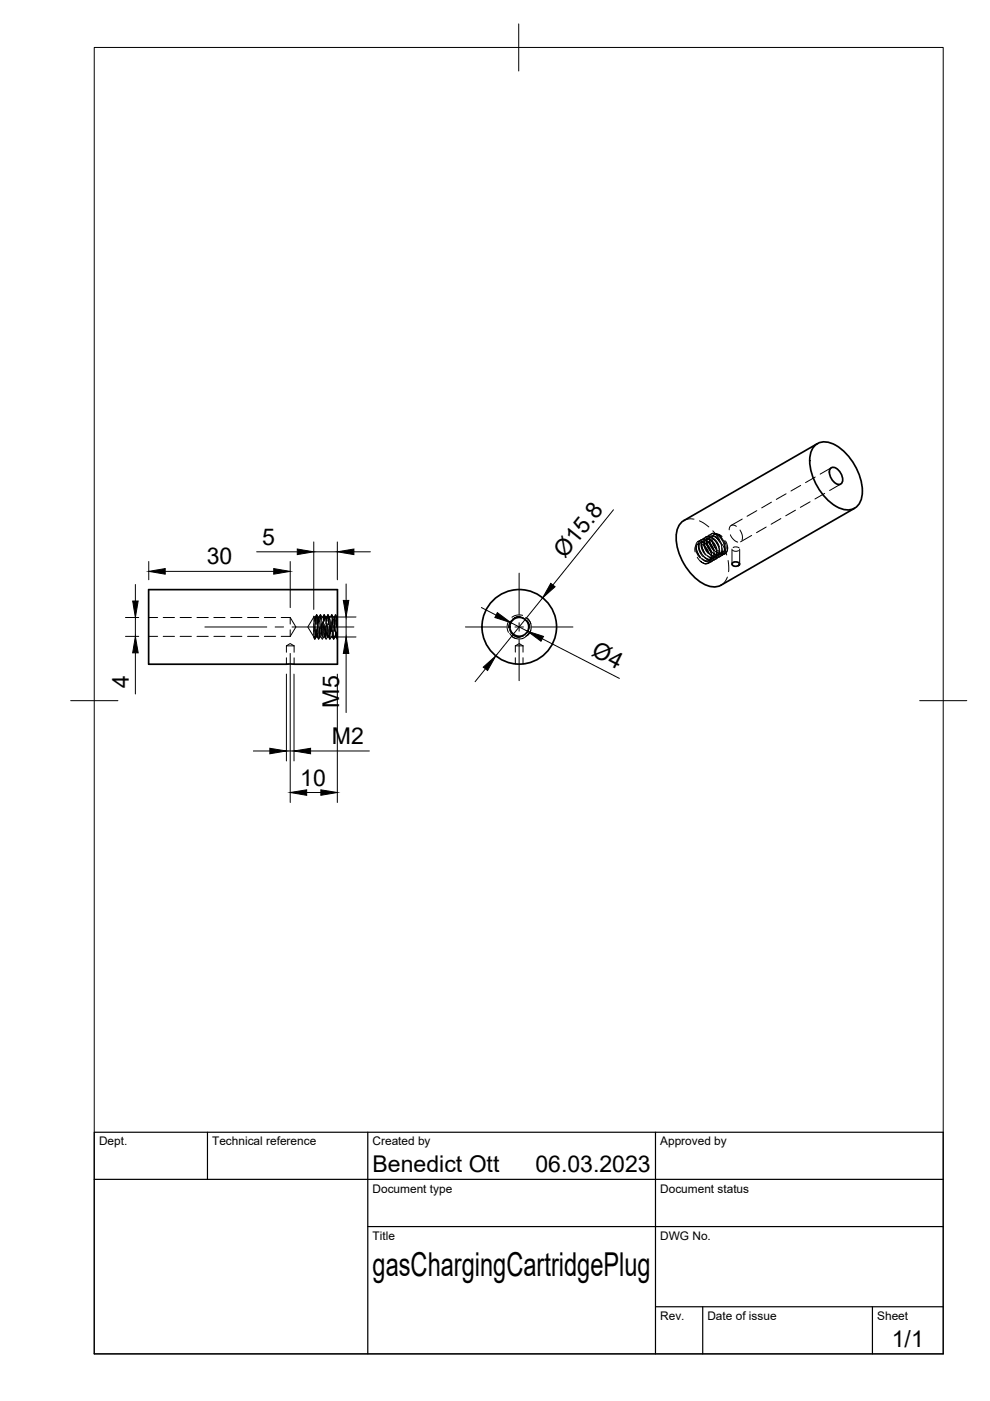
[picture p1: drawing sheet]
<svg xmlns="http://www.w3.org/2000/svg" width="210mm" height="297mm" viewBox="0 0 210 297" stroke-linecap="round" stroke-linejoin="round" font-family="sans-serif">
<!-- layer: Hidden -->
<g fill="none" stroke="#000" stroke-width=".21">
<path d="M176.3 99.2l-2.4 1.3M147.2 110.1l-.3-.1a2.95 2.95 0 0 0-1.9 .4M147.5 116.1l.2 1.2 .7 1M147.6 115.9l.2 1.1 .7 1.1M147.8 117.1l.6 1 .9 .8M147.8 118.1l.7 .9M147.9 114.9l.4-.2 .7 .1 1 .8M148 115.4l-.3 .3v.6l.4 1.3M148 115.3l-.1 .1M148 114.8h.1M148.1 115.8l.1 1 .8 1.2M148.3 110.4l2 1.3"/>
<path d="M148.4 114.6l-.3 1 .3 1.3M148.5 115l-.2 .4-.1 .6 .5 1.3M148.5 116.9l.6 1 1 .8M148.6 114.5h-.1M148.6 115l-.2 .1M148.6 115.6l.2 .8 .8 1.3M148.7 115.6l.4 1.2 .7 .9M148.7 115l.9 .4 .9 1.1M148.8 114.5l.3-.3 .5-.1 .5 .1 .8 .6M148.8 114.5l-.1 .9 .5 1.4M149 114.8l-.2 .2v.7l.5 1.3M149.1 115.5l.5 .5 .5 .8"/>
<path d="M149.1 114.9l-.6-.2-.5 .1-.4 .5-.1 .6M149.1 117.9l1.1 .9 1 .1M149.2 114.1l-.1 .1M149.2 114.6l-.2 .1M149.2 115.3l.3 1 .7 1.1M149.2 114.7l.7 .1 .4 .3 .7 1M149.4 115.5l.4 1.1 .8 .9M149.4 119.5l-.9-.5 .7 .4 .6 .1M149.5 114.5l-.7-.1-.4 .3-.2 .4v.7M149.5 114.5l.8 .6 .8 1.1M149.6 114.5l-.2 .8 .5 1.4M149.6 115.1l.9 1 .4 1"/>
<path d="M149.7 113.8h.1M149.7 114.3l-.1 .1M149.8 116.6l.8 1 .9 .6M149.8 115l.3 1.1 .7 1M149.8 114.3l.8 .3 .9 1.1 .5 1.3-.1 1M149.8 114.2l.1 1.1 .5 1.1M149.8 114.1l.9 .5 .9 1M149.9 117.7l1 .7 .4 .1 .7-.1M150 115.7l.6 1.1 .3 1.1M150.1 116.8a2.11 2.11 0 0 0-2.1-1.5l-.4 .3-.2 .4v1M150.1 116.8l.2 .5M150.1 114.2l-.2 .5 .1 .6 .5 1.1"/>
<path d="M150.1 114.8l.7 .6 .6 1.3M150.2 113.7l-.5 .1-.4 .4v1.3M150.3 114l-.2 .1M150.3 114h.4l.5 .3 .9 1.1M150.3 113.5h-.1M150.3 119.4h.1M150.3 114.7l.3 1 .8 1.1M150.4 115.2l.7 1 .3 1M150.4 114.1l.1 .9 .7 1.3M150.4 118.8l-.1 .1M150.5 116.5l.8 .8 1.1 .6M150.5 115.2l.6 1.1 .8 .8"/>
<path d="M150.5 118.5v.4l-.4 .5-.7 .1M150.6 116.6l.3 1.4-.2 .9M150.6 113.4l-.5 .3-.2 .5 .1 1.2M150.6 113.4l1 .4 .9 1M150.6 119l-.4 .5h-.8M150.6 114.4l.8 .7 .6 1.2M150.6 113.9l-.1 1 .6 1.2M150.8 117.6l-.1 .8-.3 .4-.5 .2-.5-.1M150.8 113.7h.5l.5 .3 .8 1M150.9 118.2l-.3 .5-.5 .2-.6-.1-.6-.3M150.9 113.7l-.2 .1M150.9 113.1l-.1 .1"/>
<path d="M150.9 119.1h-.1M150.9 114.4l.6 1.6M151 113.1l.9 .1 1.1 1M151 118.5l-.2 .1M151.1 112.6l1.5 1.8M151.2 114.1l.7 .6 .6 1.3M151.2 117.3l1.2 .6h.4l.5-.3M151.3 114.3l.7 .9 .5 1.1M151.3 114.2l-.7-.4-.6-.1-.4 .2-.3 .4M151.3 113.4h.5l.5 .2 .9 1M151.3 117.2v.6l-.2 .5-.4 .3h-.7M151.4 118.4l-.4 .6-.4 .2h-.6l-.6-.3"/>
<path d="M151.4 117.4v.6l-.2 .6-.3 .5-.5 .1M151.4 117.9l-.2 .4-.5 .3h-.4l-.8-.4M151.4 113.4h-.1M151.4 118.7v.1M151.5 116l1.1 1M151.5 116l.3 .4M151.5 113.3a1.67 1.67 0 0 0-.2 2.3l.2 .4M151.6 118.2h-.2M151.7 113.8l.8 .9 .5 1M151.7 113.7l.9 .9 .5 1M151.9 116.9v.6l-.3 .6-.4 .2h-.6M152 116.7v.9l-.1 .7-.6 .5"/>
<path d="M152 115.1l.4 .9 .2 1.4M152 117.5l-.4 .6-.4 .2-.6-.1-.5-.3M152.1 113.4l-.6-.3h-.5l-.4 .3-.2 .6M152.1 117.8l-.1 .1M152.2 113.4l.9 .7 .5 1.1M152.5 116.5l-.1 .7-.2 .6-.5 .2h-.5M152.5 117.5l-.2 .6-.4 .4-.6 .1-.6-.2M152.6 118.1h-.1M152.6 117.1l-.2 .5-.4 .3h-.7l-.6-.3M152.7 117.5l-.2 .1M152.8 113.7l-.5-.3-.8-.1 .7-.1 .9 .6M152.9 114.3l.6 1 .2 1.2"/>
<path d="M153 115.8l.1 1.4-.5 .9M153 116.1v.6l-.2 .7-.5 .3h-.5M153.1 117.8h.1M153.2 116.8l-.4 .6-.3 .2h-.6l-.6-.3M153.2 116.9l-.2 .6-.3 .5-.6 .2h-.5M153.2 115.5l.9 2.2M153.2 117.2l-.1 .1M153.5 115.2l.2 1.5-.3 .8M153.6 114.6a1.98 1.98 0 0 1 .1 2.3M153.6 115.8l-.2 1.1-.4 .4-.6 .1M153.7 117.4l-.1 .1M153.7 116.4l-.2 .6-.4 .2-.6 .1-.6-.3"/>
<path d="M153.8 114.7l.4 .9a1.44 1.44 0 0 1-.1 1.3l-.6 .5-.7-.2M154.1 117l-.3 .4-.5 .2-.6-.1-.7-.4M154.3 116l-.3 1.1-.4 .4-.6 .1M154.4 118.8l.1 2.4M154.9 113.4l.8 1.1 .7 .4M155.2 116.4v3.2M155.3 116.6l.7 .3 .6-.2M155.4 116.1l.7-.1 .6 .2M156.1 111.6a.88 .88 0 0 0-1-.2 .88 .88 0 0 0-.5 .9M156.8 116.4v3.2M156.9 112.4a2.42 2.42 0 0 1 .4 2.1M157.4 110.1l-2.4 1.3"/>
<path d="M159.4 113.5l-2.4 1.4M160.5 108.3l-2.1 1.2M162.5 111.7l-2.1 1.2M163.6 106.5l-2.1 1.2M165.6 109.9l-2.1 1.3M166.7 104.7l-2.1 1.2M168.7 108.2l-2.1 1.2M169.8 102.9l-2.1 1.2M171.8 106.4l-2.1 1.2M172.8 101.1l-2 1.2M174.9 104.6l-2.1 1.2M178.2 102.6l-2.3 1.4"/>
<path d="M31.5 130.9h1.9M31.5 134.9h1.9M34.6 130.9h2.4M34.6 134.9h2.4M38.2 130.9h2.4M38.2 134.9h2.4M41.8 130.9h2.4M41.8 134.9h2.4M45.3 130.9h2.4M45.3 134.9h2.4M48.9 130.9h2.4M48.9 134.9h2.4"/>
<path d="M52.5 130.9h2.4M52.5 134.9h2.4M56 130.9h2.4M56 134.9h2.4M59.6 130.9h1.9M59.6 134.9h1.9M60.7 136.9h1.7M60.7 136.9l.8-.5 .9 .5M60.7 136.9v1.4M60.7 139.5v1.3M61.5 130.9v1.4M61.5 133.5v1.4"/>
<path d="M61.5 130.9l1.2 2-1.2 2M62.4 136.9v1.4M62.4 139.5v1.3M66.5 132.3l.1 1.5M66.5 133.6v.4M66.5 130.8l-1.2 2.1 1.2 2.2M66.7 132.9l-.2 1.6M66.7 131l.2 2.4M66.7 131.7l.2-.9 .1 1.5M66.9 133.4l-.2 2.1-.1-.3M66.9 133.7l-.1 1.8-.1-.6M67 135.1h.2"/>
<path d="M67.1 133.5l.1 1.6 .2-.8M67.2 130.8l-.1-.4-.2 1.9M67.2 133.1l-.2 1.9v-.4M67.2 130.6v-.2l-.2 2.1M67.2 135l.3 .5 .3-.5M67.3 132l.1 2.4M67.3 131.9l.1-1.1 .2 1.2M67.3 131.8l.1 2.4M67.6 133.2l.2 1.9 .1-.6M67.7 133l-.1 2.5 .2-2.2M67.7 130.9l-.3 2.2M67.8 135.1h.3"/>
<path d="M68 130.4l-.4 .4h-.2l-.2-.4-.4 .4h-.2l-.1-.2v4.6l.2 .3 .3-.5M68 130.4l.2 .4h.2l.4-.4M68 131.3l-.1-.9-.1 1.4M68 135l.3 .5 .3-.5M68.1 131l-.1-.6-.2 1.8 .1 2.3M68.1 132.5l.1 2.4M68.1 132.2l.2 2.4M68.2 131l-.2 2.3M68.3 132.1l-.1 2.3M68.4 131.8l.1 2.4M68.4 130.9l.3 2.2M68.5 132.6l-.1 2.3"/>
<path d="M68.6 132.8l-.2 2.4M68.6 131.4l.1-1 .1 1.3M68.6 135.1h.3M68.8 130.4l.2 .4M68.8 135l.3 .5M68.9 132.3l-.2 2.4M68.9 131.5l-.1-1.1-.2 1.2M68.9 132.9l.1 2.4M69 132.7l.1 2.3M69 131.1v-.3l.2 2M69 133.4l-.1 1.6-.2-.7M69 130.8h.3"/>
<path d="M69.2 130.8l.3-.4 .3 .4M69.3 132.1l-.1 2.4M69.4 131.7l-.1-.9-.2 1.5M69.4 132.4l-.1 2.4M69.4 130.9l.1-.5 .2 1.7M69.4 135.1h.3M69.4 132.9l.2 2.1 .1-.2M69.4 135l-.3 .5M69.5 131.2l.1-.8 .1 1.5M69.6 133.7l-.2 1.3-.1-1M69.6 135l.4 .5M69.7 133.3l.2 2.2 .1-.2"/>
<path d="M69.8 133.1l.2 2.4M69.9 131.5l-.1-.7-.1 1.7M70 131.3l-.2 2.3M70 132.6l.2 2.4-.2 .5M70.2 131.7l-.2 2.4M70.2 131.9l-.1 2.4M70.2 135.1h.2M70.3 130.5v-.1l.2 2.2M70.3 130.8l.1-.4 .1 1.9M70.3 130.4l-.3 .4h-.2M70.3 130.4l.3 .4h.2l.4-.4M70.5 131.5l-.2 2.4-.1-2.4"/>
<path d="M70.5 133.7l.2 1.8 .1-.6M70.6 133.5l.2 2v-.4M70.7 132.6l-.2 2.4 .2 .5 .3-.5M70.7 131.3l.2 2.4M70.8 131.4l.1-.6 .1 1.7M71 131.3l-.1 2.4M71 135.1h.2M71.1 131.5l-.2 2.4M71.1 133.7l.1 1.4 .2-1.1M71.2 130.6l.1 2.4M71.2 130.4l.3 .4M71.2 130.4l.2 2.4"/>
<path d="M71.2 132.9l-.2 2.1v-.2M71.2 135l.3 .5M71.3 131.7l.1-.9 .1 2M71.4 134l.1 1.5-.1-1.3M107.8 131.8a2.56 2.56 0 0 0 0 2.3M108 133.5l.7 1M108.1 134.3l.5 .7 .8 .4M108.5 131.6l-.6 .8-.1 .7M108.6 135l.4 .2a2.62 2.62 0 0 0 1.8 .2M108.7 134.5l1.1 .5 1.2-.2M108.7 134.5l.8 .6 .8 .1M108.7 131.3l-.7 1"/>
<path d="M109.3 136.9h1.6M109.3 136.9l.8-.5 .8 .5M109.3 136.9v1.4M109.3 139.5v1.3M110.3 130.6l-1 .3-.6 .4 1.1-.5 1.2 .2M110.8 130.5a2.63 2.63 0 0 0-2.3 .4M110.9 136.9v1.4M110.9 139.5v1.3M111.4 130.9l1 1a2.11 2.11 0 0 1 .1 1.8l-.4 .7-.7 .5M111.7 131.6l.4 .6 .3 .9M111.8 131l.7 1.3M111.9 131.8l.1 .4a1.97 1.97 0 0 1-.1 1.9"/>
<path d="M112.1 134.3l-.6 .7-.8 .4M112.5 133.6l-.7 1.2M154.2 122.4l-.1 .2a2.82 2.82 0 0 1-1.2 1.5"/>
</g>
<!-- layer: Visible -->
<g fill="none" stroke="#000" stroke-width=".36">
<path d="M172.7 94.5a3.6 3.6 0 0 1 4.6-.1 12 12 0 0 1 5.5 10.7 3.1 3.1 0 0 1-4.6 2.7 11.8 11.8 0 0 1-6.5-11.1l.3-.9zM173.3 94.1l-28.3 16.3a4.5 4.5 0 0 0-1.6 4.6 12.1 12.1 0 0 0 6.4 9.1 3.5 3.5 0 0 0 3.1 0l28.3-16.3M176.1 99.3a1.62 1.62 0 0 1 2.2 1 1.63 1.63 0 0 1-.2 2.4 2.49 2.49 0 0 1-2-3.4zM155.3 119.4l.4-.2 .5-.1 .5 .3 .1 .3-.3 .3h-.8l-.4-.2zM31.5 125h40v15.8h-40z"/>
<circle cx="110.1" cy="132.9" r="2"/>
<circle cx="110.1" cy="132.9" r="7.9"/>
</g>
<!-- layer: BORDER -->
<path d="M20 10.1h180v276.9h-180zM110 5.1v10M15 148.6h10M195 148.6h10" fill="none" stroke="#000" stroke-width=".21"/>
<!-- layer: TITLEBLOCK -->
<path d="M20 240.1h180v46.9h-180zM20 250h180M44 240.1v9.9M78 240.1v46.9M139 240.1v46.9M78 260.1h122M139 277.1h61M149 277.1v9.9M185 277.1v9.9" fill="none" stroke="#000" stroke-width=".25"/>
<!-- layer: Smart Centers -->
<path d="M43.4 132.9h13.2M58.3 132.9h1.8M61.9 132.9h13.1M98.7 132.9h8.7M109.2 132.9h1.8M110.1 121.5v8.7M110.1 132v1.8M110.1 135.6v8.7M112.8 132.9h8.7" fill="none" stroke="#000" stroke-width=".21"/>
<!-- layer: FD_Dimensions -->
<g fill="none" stroke="#000" stroke-width=".21">
<path d="M31.5 119v3.9M54.4 117h8.6M61.5 119v9.8M66.5 114.9v14.3M66.5 117h5M71.5 114.9v8M75 117h3.5M130.1 108.1l-12.9 15.9M26.6 130.9h2.8M26.6 134.9h2.8M28.7 123.9v3.5M28.7 130.9v4"/>
<path d="M28.7 138.4v8.7M35 121.1h23M61.5 138.5v31.6M68.9 130.8h6.6M69.3 135.1h6.2M73.4 123.8v3.5M73.4 130.8v4.3M73.4 138.5v12.6M102.1 128.8l3.1 1.6M108.3 132l3.6 1.8M115 135.4l16.3 8.4M115 126.8l-9.9 12.3"/>
<path d="M53.7 159.2h3.5M60.7 142.9v18.4M60.7 159.2h1.6M62.3 142.9v18.4M65.8 159.2h12.5M71.5 142.9v27.2M102.9 141.8l-2.2 2.7M65 168h3"/>
</g>
<g fill="#000" stroke="#000" stroke-width=".21">
<path d="M63 116.4l3.5 .6-3.5 .6zM71.5 117l3.5-.6v1.2zM28.1 127.4h1.2l-.6 3.5zM28.7 134.9l.6 3.5h-1.2zM31.5 121.1l3.5-.5v1.1zM58 120.6l3.5 .5-3.5 .6zM72.8 127.3h1.2l-.6 3.5zM73.4 135.1l.6 3.4h-1.2zM105.5 129.9l2.8 2.1-3.4-1.1zM111.9 133.8l3.3 1.1-.5 1.1zM116.8 123.7l.9 .7-2.7 2.4zM57.2 158.7l3.5 .5-3.5 .6z"/>
<path d="M62.3 159.2l3.5-.5v1.1zM102.5 141.4l2.6-2.3-1.7 3.1zM61.5 168l3.5-.5v1.1zM68 167.5l3.5 .5-3.5 .6z"/>
</g>
<text font-size="7" x="79" y="270.6">gasChargingCartridgePlug</text>
<g font-size="4.9">
<text x="43.8" y="119.7">30</text>
<text x="55.6" y="115.5">5</text>
<text x="119.8" y="118.4" transform="rotate(-51 119.8 118.4)">Ø15.8</text>
<text x="125.2" y="139" transform="rotate(27 125.2 139)">Ø4</text>
<text x="27.3" y="145.8" transform="rotate(-90 27.3 145.8)">4</text>
<text x="71.9" y="150" transform="rotate(-90 71.9 150)">M5</text>
<text x="70.4" y="157.8">M2</text>
<text x="63.7" y="166.6">10</text>
<text x="79" y="248.5">Benedict Ott</text>
<text x="113.5" y="248.5">06.03.2023</text>
<text x="189.1" y="285.7">1/1</text>
</g>
<g font-size="2.5">
<text x="21" y="242.9">Dept.</text>
<text x="45" y="242.9">Technical reference</text>
<text x="79" y="242.9">Created by</text>
<text x="140" y="242.9">Approved by</text>
<text x="79" y="252.8">Document type</text>
<text x="140" y="252.8">Document status</text>
<text x="79" y="262.9">Title</text>
<text x="140" y="262.9">DWG No.</text>
<text x="140" y="279.9">Rev.</text>
<text x="150" y="279.9">Date of issue</text>
<text x="186" y="279.9">Sheet</text>
</g>
</svg>
